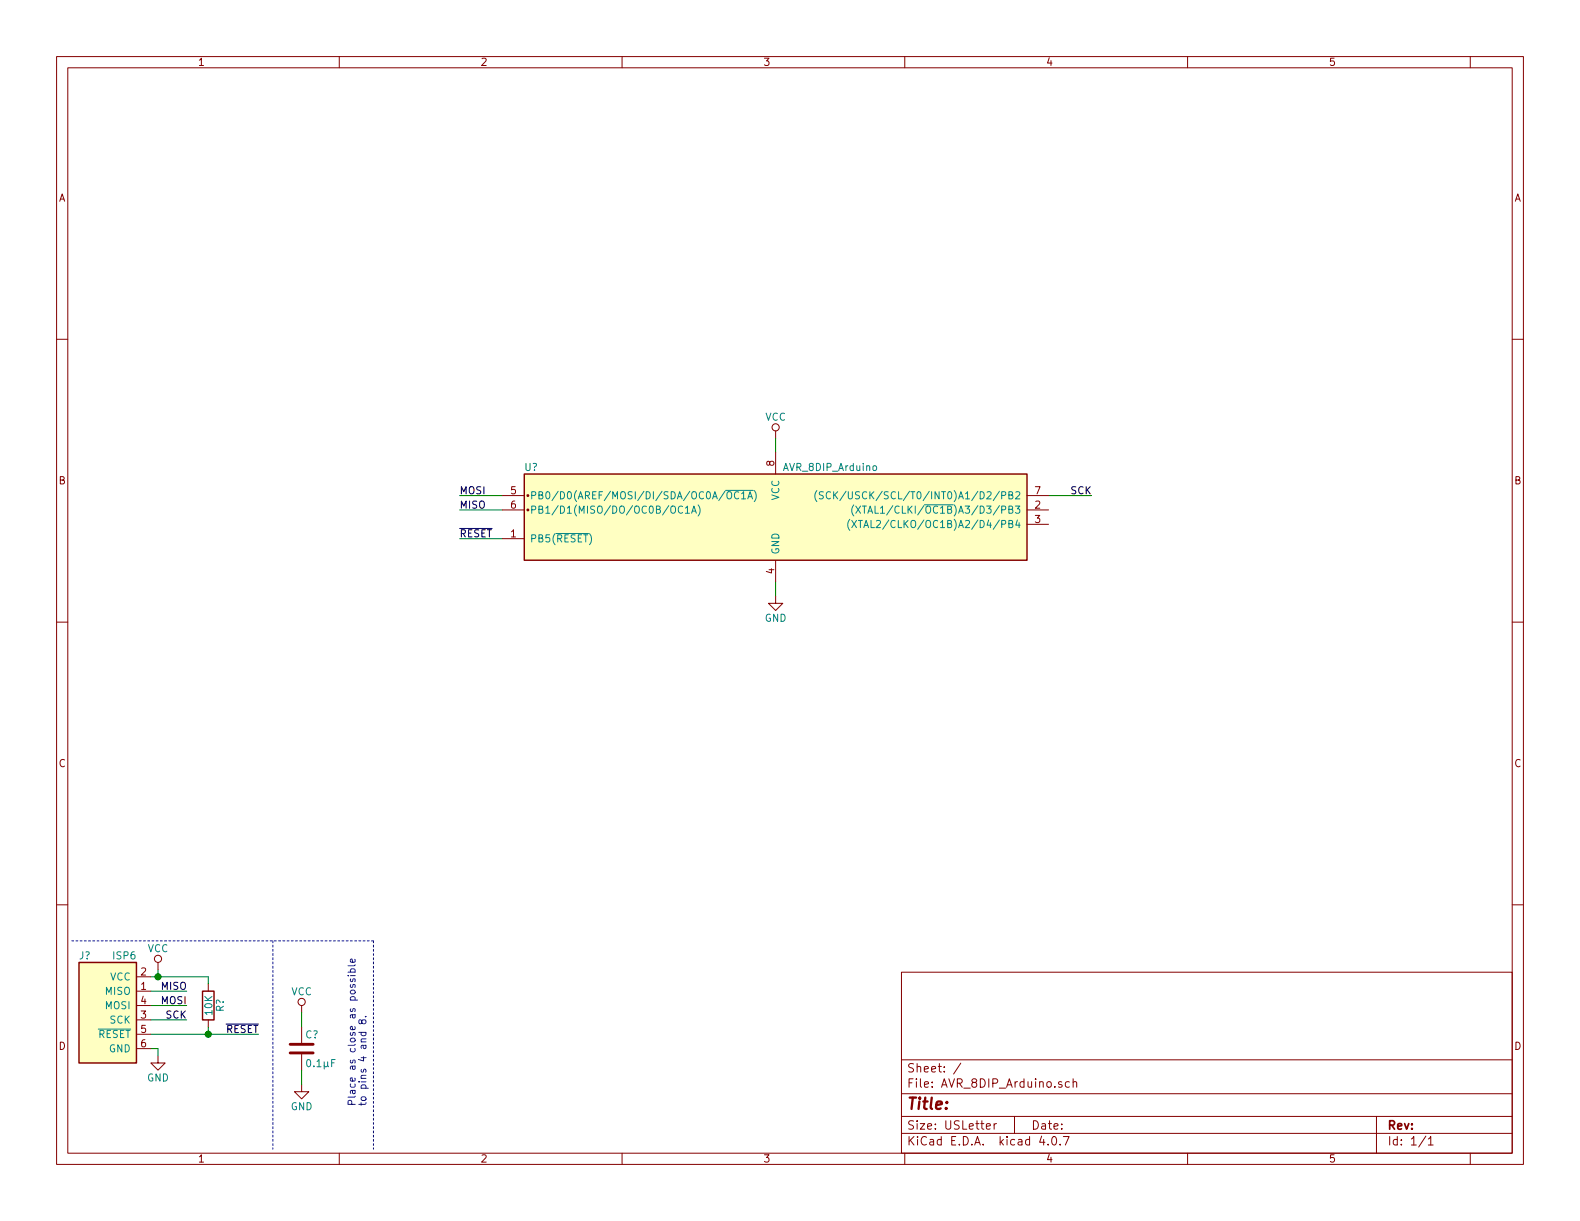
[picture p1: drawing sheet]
EESchema Schematic File Version 2
LIBS:power
LIBS:device
LIBS:transistors
LIBS:conn
LIBS:linear
LIBS:regul
LIBS:74xx
LIBS:cmos4000
LIBS:adc-dac
LIBS:memory
LIBS:xilinx
LIBS:microcontrollers
LIBS:dsp
LIBS:microchip
LIBS:analog_switches
LIBS:motorola
LIBS:texas
LIBS:intel
LIBS:audio
LIBS:interface
LIBS:digital-audio
LIBS:philips
LIBS:display
LIBS:cypress
LIBS:siliconi
LIBS:opto
LIBS:atmel
LIBS:contrib
LIBS:valves
LIBS:avr-arduino
LIBS:AVR_8DIP_Arduino-cache
EELAYER 25 0
EELAYER END
$Descr USLetter 11000 8500
encoding utf-8
Sheet 1 1
Title ""
Date ""
Rev ""
Comp ""
Comment1 ""
Comment2 ""
Comment3 ""
Comment4 ""
$EndDescr
$Comp
L ISP6 J?
U 1 1
P 750 7000
F 0 "J?" H 550 7350 50  0000 L CNN
F 1 "ISP6" H 950 7350 50  0000 R CNN
F 2 "" H 750 7550 50  0001 C CNN
F 3 "" H 750 7000 50  0001 C CNN
	1    750  7000
	1    0    0    -1  
$EndComp
$Comp
L GND #PWR?
U 1 1
P 5400 4150
F 0 "#PWR?" H 5400 3900 50  0001 C CNN
F 1 "GND" H 5400 4000 50  0000 C CNN
F 2 "" H 5400 4150 50  0001 C CNN
F 3 "" H 5400 4150 50  0001 C CNN
	1    5400 4150
	1    0    0    -1  
$EndComp
$Comp
L VCC #PWR?
U 1 1
P 1100 6750
F 0 "#PWR?" H 1100 6600 50  0001 C CNN
F 1 "VCC" H 1100 6900 50  0000 C CNN
F 2 "" H 1100 6750 50  0001 C CNN
F 3 "" H 1100 6750 50  0001 C CNN
	1    1100 6750
	1    0    0    -1  
$EndComp
$Comp
L GND #PWR?
U 1 1
P 1100 7350
F 0 "#PWR?" H 1100 7100 50  0001 C CNN
F 1 "GND" H 1100 7200 50  0000 C CNN
F 2 "" H 1100 7350 50  0001 C CNN
F 3 "" H 1100 7350 50  0001 C CNN
	1    1100 7350
	1    0    0    -1  
$EndComp
Text Label 1300 6900 2    50   ~ 0
MISO
Text Label 1300 7000 2    50   ~ 0
MOSI
Text Label 1300 7100 2    50   ~ 0
SCK
$Comp
L R R?
U 1 1
P 1450 7000
F 0 "R?" V 1530 7000 50  0000 C CNN
F 1 "10K" V 1450 7000 50  0000 C CNN
F 2 "" V 1380 7000 50  0001 C CNN
F 3 "" H 1450 7000 50  0001 C CNN
	1    1450 7000
	1    0    0    -1  
$EndComp
Text Label 1800 7200 2    50   ~ 0
~RESET
Wire Wire Line
	1100 6800 1100 6750
Wire Wire Line
	1100 7300 1100 7350
Wire Wire Line
	1050 6900 1300 6900
Wire Wire Line
	1050 7000 1300 7000
Wire Wire Line
	1050 7100 1300 7100
Wire Wire Line
	1050 7200 1800 7200
Wire Wire Line
	1450 7200 1450 7150
Wire Wire Line
	1450 6800 1450 6850
Connection ~ 1450 7200
Wire Notes Line
	1900 6550 1900 8000
$Comp
L C C?
U 1 1
P 2100 7300
F 0 "C?" H 2125 7400 50  0000 L CNN
F 1 "0.1μF" H 2125 7200 50  0000 L CNN
F 2 "" H 2138 7150 50  0001 C CNN
F 3 "" H 2100 7300 50  0001 C CNN
	1    2100 7300
	1    0    0    -1  
$EndComp
$Comp
L GND #PWR?
U 1 1
P 2100 7550
F 0 "#PWR?" H 2100 7300 50  0001 C CNN
F 1 "GND" H 2100 7400 50  0000 C CNN
F 2 "" H 2100 7550 50  0001 C CNN
F 3 "" H 2100 7550 50  0001 C CNN
	1    2100 7550
	1    0    0    -1  
$EndComp
$Comp
L VCC #PWR?
U 1 1
P 2100 7050
F 0 "#PWR?" H 2100 6900 50  0001 C CNN
F 1 "VCC" H 2100 7200 50  0000 C CNN
F 2 "" H 2100 7050 50  0001 C CNN
F 3 "" H 2100 7050 50  0001 C CNN
	1    2100 7050
	1    0    0    -1  
$EndComp
Wire Wire Line
	2100 7550 2100 7450
Wire Wire Line
	2100 7150 2100 7050
Text Notes 2550 7700 1    50   ~ 0
Place as close as possible\nto pins 4 and 8.
Wire Notes Line
	2600 6550 2600 8000
$Comp
L VCC #PWR?
U 1 1
P 5400 3050
F 0 "#PWR?" H 5400 2900 50  0001 C CNN
F 1 "VCC" H 5400 3200 50  0000 C CNN
F 2 "" H 5400 3050 50  0001 C CNN
F 3 "" H 5400 3050 50  0001 C CNN
	1    5400 3050
	1    0    0    -1  
$EndComp
Text Label 3200 3450 0    50   ~ 0
MOSI
Text Label 3200 3550 0    50   ~ 0
MISO
Text Label 7600 3450 2    50   ~ 0
SCK
Wire Wire Line
	3200 3450 3500 3450
Wire Wire Line
	3200 3550 3500 3550
Wire Wire Line
	7300 3450 7600 3450
Text Label 3200 3750 0    50   ~ 0
~RESET
Wire Wire Line
	3200 3750 3500 3750
Wire Wire Line
	5400 3050 5400 3150
Wire Wire Line
	5400 4050 5400 4150
Connection ~ 1100 6800
Wire Wire Line
	1050 6800 1450 6800
Wire Wire Line
	1050 7300 1100 7300
Wire Notes Line
	2600 6550 500  6550
$Comp
L AVR_8DIP_Arduino U?
U 1 1
P 5400 3650
F 0 "U?" H 3650 4050 50  0000 L CNN
F 1 "AVR_8DIP_Arduino" H 5450 4050 50  0000 L CNN
F 2 "Housings_DIP:DIP-8_W7.62mm" H 5400 4250 50  0001 C CNN
F 3 "" H 5400 3650 50  0001 C CNN
	1    5400 3650
	1    0    0    -1  
$EndComp
$EndSCHEMATC
